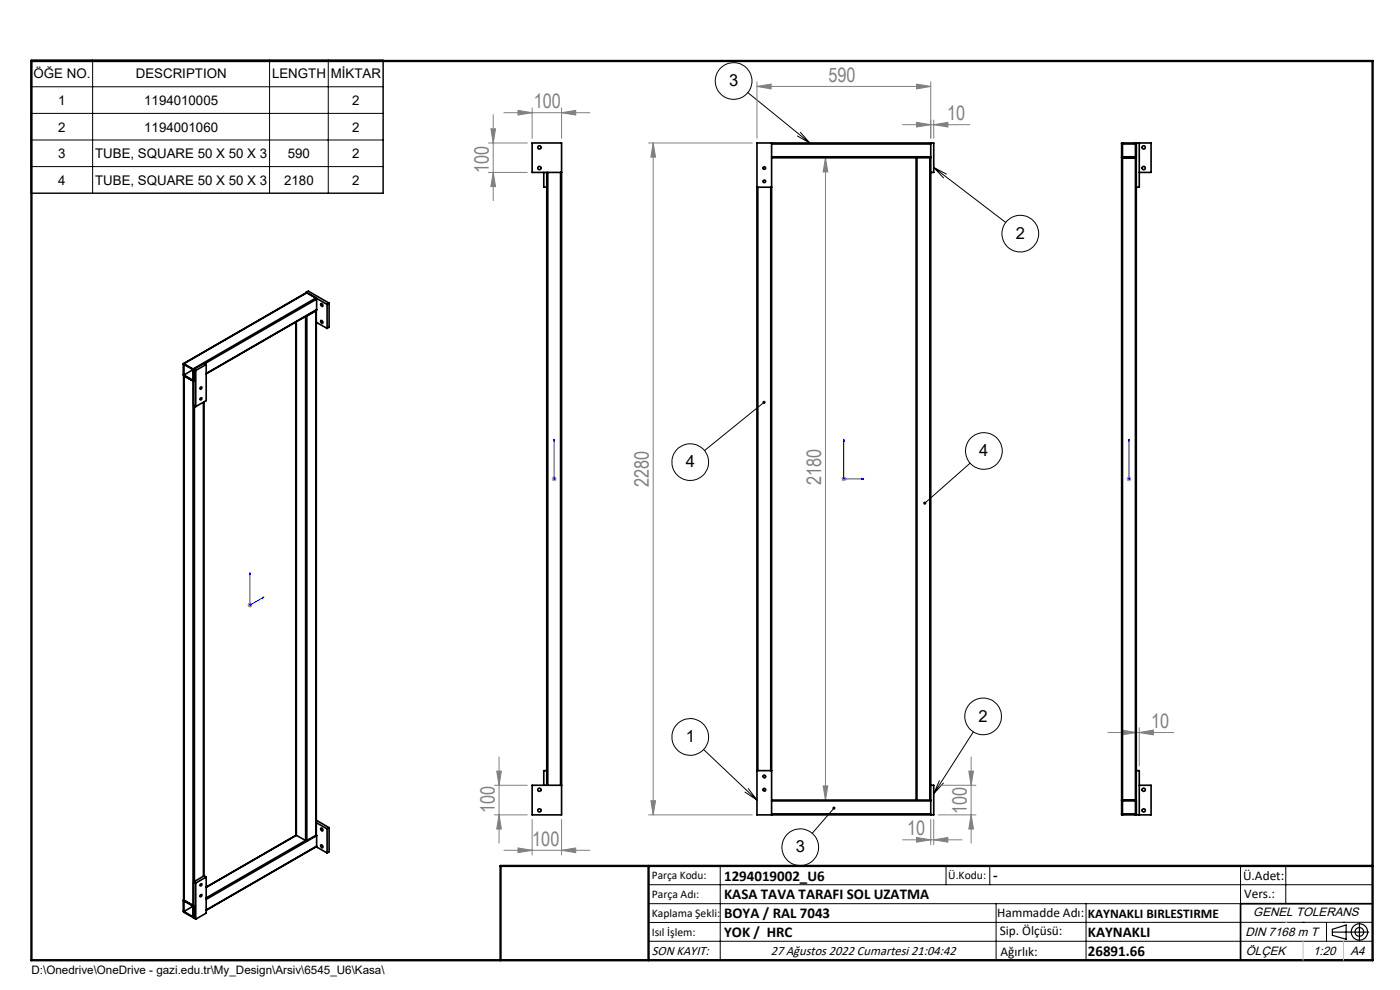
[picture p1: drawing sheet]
<svg xmlns="http://www.w3.org/2000/svg" width="297mm" height="210mm" viewBox="0 0 297 210" stroke-linecap="round" stroke-linejoin="round" font-family="sans-serif">
<g fill="none" stroke="#000" stroke-width=".21">
<path d="M6.6 12.8h74.7v28.2h-74.7zM6.6 18.4h74.7M19.6 12.8v28.2M57.2 12.8v28.2M69.6 12.8v28.2M158.6 19.6l13.2 10.7M6.6 24.1h74.7M6.6 29.7h74.7M6.6 35.3h74.7M169.2 28.8l2.6 1.5M169.8 28.1l2 2.2M198.1 35.5l15.3 11.7"/>
<path d="M198.1 35.5l2.7 1.4M198.1 35.5l2.1 2.2M162.1 85.3l-12.7 10.3M205.8 98.2l-9.6 8.5M149.3 159l11.3 10.7M206.5 155.2l-8.4 13.2M158 168l2.6 1.7M158.8 167.3l1.8 2.4M161.9 164.8a.31 .31 0 0 1 .2-.4 .31 .31 0 0 1 .4 .4 .31 .31 0 0 1-.4 .2M161.9 167.6a.31 .31 0 0 1 .3-.4 .31 .31 0 0 1 .3 .4 .31 .31 0 0 1-.4 .2M176.9 171.4l-4.6 5.4M199.3 165.6l-1.2 2.8"/>
<path d="M200.1 166.1l-2 2.3M137.6 187.7h153.6M137.6 191.7h153.6M137.6 199.7h153.6M152.8 183.7v20M200.7 183.7v4M210 183.7v4M211.3 191.7v12M230.4 191.7v12M263.2 183.7v20M272.8 183.7v8M276.4 195.6h.1"/>
<path d="M281.4 195.6v4.1M285 195.6h.1M291.2 195.6l-153.6 .1"/>
<circle cx="155.6" cy="17.2" r="3.9"/>
<circle cx="216.4" cy="49.6" r="3.9"/>
<circle cx="146.4" cy="98" r="3.9"/>
<circle cx="208.7" cy="95.7" r="3.9"/>
<circle cx="146.4" cy="156.3" r="3.9"/>
<circle cx="208.6" cy="152" r="3.9"/>
<circle cx="169.8" cy="179.7" r="3.9"/>
</g>
<g fill="none" stroke="#000" stroke-width=".25">
<path d="M282.6 197.7h7.8M282.6 197.1l3-.9v3l-3-.8zM288.4 195.8v3.8M106.2 203.7h185"/>
<circle cx="288.4" cy="197.7" r="1.74"/>
<circle cx="288.4" cy="197.7" r=".93"/>
</g>
<g fill="none" stroke="#00f" stroke-width=".21">
<path d="M117.5 93.2v.4v-.4M117.5 93.2v8.4M179 93.2v8.4h4.2M179 93.2l.1 .4h-.2zM239.5 93.2v.4v-.4M239.5 93.2v8.4M117.5 101.5v.2zM117.5 101.6h.1M182.8 101.5l.4 .1-.4 .1zM239.5 101.5v.2zM239.5 101.6h.1M53 121.5l.1 .3-.1 .1z"/>
<path d="M53 121.5v6.9l3-1.8M55.7 126.7l.3-.1-.3 .3z"/>
</g>
<g fill="none" stroke="#808080" stroke-width=".21">
<path d="M160.6 18.3l3-.5v1.1zM160.6 17.3v12M160.6 18.3h36.8M194.5 17.8l2.9 .5-2.9 .6zM197.4 17.3v12M103.6 30.3h8.3M103.6 36.6h8.3M104.1 27.3h1l-.5 3zM104.6 36.6l.5 3h-1zM104.6 24.3v18.3M106.9 23.9h18.2M109.9 23.4l3 .5-3 .5z"/>
<path d="M112.9 22.9v6.4M119.1 23.9l3-.5v1zM119.1 22.9v6.4M137.6 30.3h22M138.6 30.3l.5 3h-1zM138.6 30.3v142.6M175.1 33.5l.5 3h-1zM175.1 33.5v136.2M191.5 26.4h14.2M194.5 26l2.9 .4-2.9 .5zM198.1 26.4l3-.4v.9zM198.1 25.5v3.8"/>
<path d="M117.1 101.6h1M117.2 101.2l.7 .7M117.5 101.1v1M117.9 101.2l-.7 .7M178.5 101.6h1M178.6 101.2l.8 .7M179 101.1v1M179.4 101.2l-.8 .7M239 101.6h1M239.1 101.2l.8 .7M239.5 101.1v1M239.9 101.2l-.8 .7"/>
<path d="M52.5 128.4h1M52.7 128l.7 .7M53 127.9v1M53.4 128l-.7 .7M235.1 155.4h13.9M238.1 154.9l3 .5-3 .5zM241.1 154.4v8M241.7 155.4l3-.5v1zM241.7 154.4v8M104.9 172.9h7M104.9 166.6h7M105.4 163.6h1l-.5 3z"/>
<path d="M105.9 160.6v18.2M105.9 172.9l.5 3h-1zM109.9 179.9l3 .5-3 .5zM112.9 173.8v7.6M119.1 173.8v7.6M137.6 172.9h22M138.1 169.9h1l-.5 3zM174.6 166.7h1l-.5 3zM191.5 178.1h12.6M194.5 177.7l2.9 .4-2.9 .5zM197.4 173.8v5.4M198.1 178.1l3-.4v.9z"/>
<path d="M198.1 173.8v5.4M199.1 172.9h7.9M199.1 166.6h7.9M205.5 163.6h1l-.5 3zM206 160.6v18.2M206 172.9l.5 3h-1zM106.9 180.4h18.2M119.1 180.4l3-.5v1z"/>
</g>
<path d="M291.2 191.7h-28v12" fill="none" stroke="#000" stroke-width=".35"/>
<path d="M6.7 12.9h284.5v190.8h-284.5zM137.6 183.7v20M291.2 183.7h-185v20" fill="none" stroke="#000" stroke-width=".5"/>
<path d="M276.4 199.7v4M285 199.7v4" fill="none" stroke="#c0c0c0" stroke-width=".21"/>
<path d="M272.8 195.6h.1" fill="none" stroke="#c0c0c0" stroke-width=".25"/>
<path d="M161.8 85.1a.34 .34 0 0 0 0 .5 .34 .34 0 0 0 .5 0 .34 .34 0 0 0 0-.4l-.2 .1 .2-.1-.2-.2zM195.9 106.5v.5l.3-.3-.3 .3a.33 .33 0 0 0 .5 0 .33 .33 0 0 0 0-.5 .33 .33 0 0 0-.5 0zM176.7 171.2a.34 .34 0 0 0 0 .5 .34 .34 0 0 0 .5-.1 .34 .34 0 0 0-.1-.4l-.2 .2 .2-.2z" fill="#000"/>
<g fill="#00f">
<path d="M182.8 101.5l.4 .1-.4 .1zM179 93.2l.1 .4h-.2z"/>
<path d="M239.5 101.5v.2zM239.5 93.2v.4z"/>
<path d="M55.7 126.7l.3-.1-.3 .3zM53 121.5l.1 .3-.1 .1zM117.5 101.5v.2zM117.5 93.2v.4z"/>
</g>
<g fill="#808080">
<path d="M198.1 26.4l3-.4v.9zM194.5 26l2.9 .4-2.9 .5zM198.1 178.1l3-.4v.9zM194.5 177.7l2.9 .4-2.9 .5zM241.7 155.4l3-.5v1zM238.1 154.9l3 .5-3 .5zM119.1 23.9l3-.5v1zM109.9 23.4l3 .5-3 .5zM119.1 180.4l3-.5v1zM109.9 179.9l3 .5-3 .5z"/>
<path d="M160.6 18.3l3-.5v1.1zM194.5 17.8l2.9 .5-2.9 .6z"/>
<path d="M206 172.9l.5 3h-1zM205.5 163.6h1l-.5 3zM105.9 172.9l.5 3h-1zM105.4 163.6h1l-.5 3z"/>
<path d="M175.1 33.5l.5 3h-1zM174.6 166.7h1l-.5 3zM138.6 30.3l.5 3h-1zM138.1 169.9h1l-.5 3zM104.1 27.3h1l-.5 3zM104.6 36.6l.5 3h-1z"/>
</g>
<g fill="none" stroke="#000" stroke-width=".35">
<path d="M115.4 36.6v3.1h.6M116 36.6v130M116.2 36.6v130M118.9 36.6v130M119.1 36.6h-6.2v-6.3h6.2v142.6h-6.2v-6.3h6.2M160.6 39.7h3.1M160.8 39.7v123.8M163.5 39.7v123.8M163.7 30.3v142.6M163.7 33.5h30.6M163.7 33.3h33.7M163.7 30.5h33.7"/>
<path d="M194.3 33.5h.2M194.3 33.5v136.2M194.5 33.5v136.2M194.5 33.5h2.8M197.3 33.5h.1M197.3 33.5v136.2M197.4 36.6h.7v-6.3h-37.5v142.6h37.5v-6.3h-.7M197.4 30.3v142.6M237.9 33.5h.2M237.9 33.3l.2 .2M238.1 30.3l-.2 .2M238.1 33.5h2.8"/>
<path d="M238.1 30.5h2.8v2.8h-2.8zM238.1 33.5v136.2M240.9 33.5h.2M240.9 30.3l.2 .2M240.9 33.5v136.2M241.1 33.3l-.2 .2M241.1 30.3v142.6M241.7 36.6h2.5v-6.3h-6.3v142.6h6.3v-6.3h-2.5M241.7 30.3v9.4h-.6M38.9 79.6l.1 111.4M39 77.1l-.1 .1v2.3l.1 .2M39 79.7v111.3"/>
<path d="M39 79.7l2 1.1M39 77.1l2 1.2M41 78.3l.1 .2M41 78.4v2.3l-2-1.2M41 78.4l-2-1.1v2.2M41 78.4l-2 1.1M41.1 78.3v7.7l.4 .2M41.1 78.3l.4 .3M41.5 78.6v7.6M43.7 77.3v7.7l-2.2 1.2M43.7 77.3l-2.2 1.3M43.7 77.3l-.4-.2-2.2 1.2"/>
<path d="M62.9 68.2v109M64.8 67.1v111.2M64.9 62l.5-.2 4.4 2.5M64.9 62l4.5 2.6M64.9 62v.1M65 62.1h.1M65 62.1l-26.1 15M65.1 67.1h-.2M65.1 67.1v111.2M65.1 62.1l-26.1 15M65.1 62.1l1.9 1.1M67 63.2l.2 .3"/>
<path d="M67 65.9l-1.9 1.2M67 65.9v111.3M67 63.2l-26 15.1M67.1 65.8l-.1 .1M67.1 65.9v111.2M67.1 68.4l2.3 1.3M67.2 65.7l-23.5 13.6M67.2 63.5v2.2M67.2 63.5l-23.8 13.6M67.2 65.7l-23.5 13.5M68.1 68h.2a.28 .28 0 0 1 .3 .4 .28 .28 0 0 1-.4 .2 .28 .28 0 0 1-.1-.4zM68.1 64.4l.2 .1a.28 .28 0 0 1 .3 .3 .28 .28 0 0 1-.4 .2 .28 .28 0 0 1-.1-.3z"/>
<path d="M69.4 64.6v5.1M69.8 64.3l-.4 .3M69.8 64.3v5.1l-.4 .3M41 80.8h.1M41 80.8v111.3M41.1 80.7l-.1 .1M41.2 86.1v100.9M42.5 84.5l.1-.1a.18 .18 0 0 1 .2 .3 .17 .17 0 0 1-.3 0zM42.6 82.1a.19 .19 0 0 1 .3 .1 .19 .19 0 0 1-.2 .2v.1a.22 .22 0 0 1-.3-.2 .22 .22 0 0 1 .2-.2zM43.2 85.3v100.6M43.2 85.3v100.5M62.8 177.1l.1 .1"/>
<path d="M62.8 177.2l-19.1 11M62.9 177.2l1.9 1.1M62.9 177.2l-19.2 11M64.8 178.3h.3M64.8 178.3l-21.1 12.2M67 177.2l-1.9 1.1M67.1 177.1l.1 .2M67.1 177.1l-.1 .1M67.1 174l2.7 1.6M67.1 174.5l2.3 1.3M67.1 179.6l2.3 1.3M67.2 179.5l-23.5 13.6"/>
<path d="M67.2 177.3v2.2M67.2 177.3l-23.5 13.5M67.2 179.5l-23.5 13.5M68.1 175.6l.2 .1a.28 .28 0 0 1 .3 .3 .28 .28 0 0 1-.4 .3 .28 .28 0 0 1-.1-.4zM68.1 179.2h.1l.3 .3a.19 .19 0 0 1-.1 .3 .19 .19 0 0 1-.2-.1zM69.4 175.8v5.1M69.8 175.6v5.1l-.4 .2M69.8 175.6l-.4 .2M116 163.5h-.6v3.1M160.6 163.5h3.1M163.7 169.7h30.6M163.7 172.6h33.7"/>
<path d="M163.7 169.9h33.7M194.3 169.7h.2M194.5 169.7h2.8M197.3 169.7h.1M237.9 172.6l.2 .3M237.9 169.7h.2M238.1 169.7l-.2 .2M238.1 169.7h2.8M238.1 169.9h2.8v2.7h-2.8zM240.9 169.7l.2 .2M240.9 169.7h.2M241.1 172.6l-.2 .3"/>
<path d="M241.1 163.5h.6v9.4M39 190.9l-.1 .1M39 191h-.1v2.4l2.1 1.3 .1-.2M39 191l2 1.1M41 192.1l.1 .2M41 192.1h.1M41 192.2v2.3l-2-1.2M41 192.2l-2-1.1v2.2M41 192.2l-2 1.1M41.1 194.6v.1M41.1 187.1v7.6l.4 .3M41.1 187.1l.4 .2"/>
<path d="M41.5 187.3v7.7M42.5 189.9l.1-.1a.2 .2 0 0 1 .2 .3 .2 .2 0 0 1-.4 0zM42.6 187.5a.2 .2 0 0 1 .2 .3 .2 .2 0 0 1-.4 0zM43.7 186l-.4-.2-2.2 1.3M43.7 186l-2.2 1.3M43.7 186v7.7l-2.2 1.3"/>
<circle cx="114.4" cy="35.6" r=".35"/>
<circle cx="114.4" cy="31.3" r=".35"/>
<circle cx="162.2" cy="38.5" r=".26"/>
<circle cx="162.2" cy="35.6" r=".26"/>
<circle cx="242.6" cy="35.6" r=".35"/>
<circle cx="242.6" cy="31.3" r=".35"/>
<circle cx="114.5" cy="167.5" r=".34"/>
<circle cx="114.5" cy="171.9" r=".34"/>
<circle cx="162.2" cy="164.7" r=".26"/>
<circle cx="162.2" cy="167.5" r=".27"/>
<circle cx="242.6" cy="171.9" r=".34"/>
<circle cx="242.6" cy="167.5" r=".34"/>
</g>
<g font-size="4.2" fill="#808080">
<text x="175.8" y="17.4">590</text>
<text x="113.2" y="22.9">100</text>
<text x="200.9" y="25.5">10</text>
<text x="103.7" y="36.7" transform="rotate(-90 103.7 36.7)">100</text>
<text x="137.6" y="103.4" transform="rotate(-90 137.6 103.4)">2280</text>
<text x="174.2" y="102.9" transform="rotate(-90 174.2 102.9)">2180</text>
<text x="244.2" y="154.4">10</text>
<text x="104.9" y="172.5" transform="rotate(-90 104.9 172.5)">100</text>
<text x="205.1" y="172.7" transform="rotate(-90 205.1 172.7)">100</text>
<text x="112.9" y="179.4">100</text>
<text x="192.5" y="177.2">10</text>
</g>
<g font-size="3.5">
<text x="154.7" y="18.3">3</text>
<text x="215.5" y="50.7">2</text>
<text x="145.5" y="99.1">4</text>
<text x="207.8" y="96.8">4</text>
<text x="207.6" y="153.1">2</text>
<text x="145.5" y="157.4">1</text>
<text x="168.8" y="180.8">3</text>
</g>
<g font-size="3.2">
<text x="153.6" y="186.8">1294019002_U6</text>
<text x="153.6" y="190.8">KASA TAVA TARAFI SOL UZATMA</text>
<text x="210.7" y="186.6">-</text>
<text x="153.6" y="194.8">BOYA / RAL 7043</text>
<text x="153.6" y="198.8">YOK / HRC</text>
<text x="230.8" y="198.7">KAYNAKLI</text>
<text x="230.8" y="202.8">26891.66</text>
</g>
<g font-size="2.8">
<text x="7.1" y="16.6">ÖĞE NO.</text>
<text x="28.8" y="16.6">DESCRIPTION</text>
<text x="57.7" y="16.6">LENGTH</text>
<text x="70.2" y="16.6">MİKTAR</text>
<text x="12.4" y="22.3">1</text>
<text x="30.6" y="22.3">1194010005</text>
<text x="74.7" y="22.3">2</text>
<text x="12.4" y="27.9">2</text>
<text x="30.6" y="27.9">1194001060</text>
<text x="74.7" y="27.9">2</text>
<text x="12.3" y="33.5">3</text>
<text x="20.2" y="33.5">TUBE, SQUARE 50 X 50 X 3</text>
<text x="61.1" y="33.5">590</text>
<text x="74.7" y="33.5">2</text>
<text x="12.3" y="39.2">4</text>
<text x="20.2" y="39.2">TUBE, SQUARE 50 X 50 X 3</text>
<text x="60.3" y="39.2">2180</text>
<text x="74.7" y="39.2">2</text>
<text x="263.7" y="186.7">Ü.Adet:</text>
<text x="263.9" y="190.5">Vers.:</text>
<text x="211.5" y="194.5">Hammadde Adı:</text>
<text x="230.8" y="194.7">KAYNAKLI BIRLESTIRME</text>
<text x="138.3" y="202.6">SON KAYIT:</text>
<text x="163.5" y="202.6">27 Ağustos 2022 Cumartesi 21:04:42</text>
<text x="212.1" y="198.4">Sip. Ölçüsü:</text>
<text x="212.2" y="202.7">Ağırlık:</text>
</g>
<g font-size="2.6">
<text x="265.9" y="194.4">GENEL TOLERANS</text>
<text x="264.2" y="198.5">DIN 7168 m T</text>
<text x="264.3" y="202.6">ÖLÇEK</text>
<text x="278.5" y="202.6">1:20</text>
<text x="286.5" y="202.6">A4</text>
</g>
<g font-size="2.5">
<text x="138.3" y="186.4">Parça Kodu:</text>
<text x="138.3" y="190.5">Parça Adı:</text>
<text x="201.2" y="186.5">Ü.Kodu:</text>
<text x="138.3" y="194.5">Kaplama Şekli:</text>
<text x="138.3" y="198.6">Isıl İşlem:</text>
<text x="6.7" y="206.7">D:\Onedrive\OneDrive - gazi.edu.tr\My_Design\Arsiv\6545_U6\Kasa\</text>
</g>
</svg>
